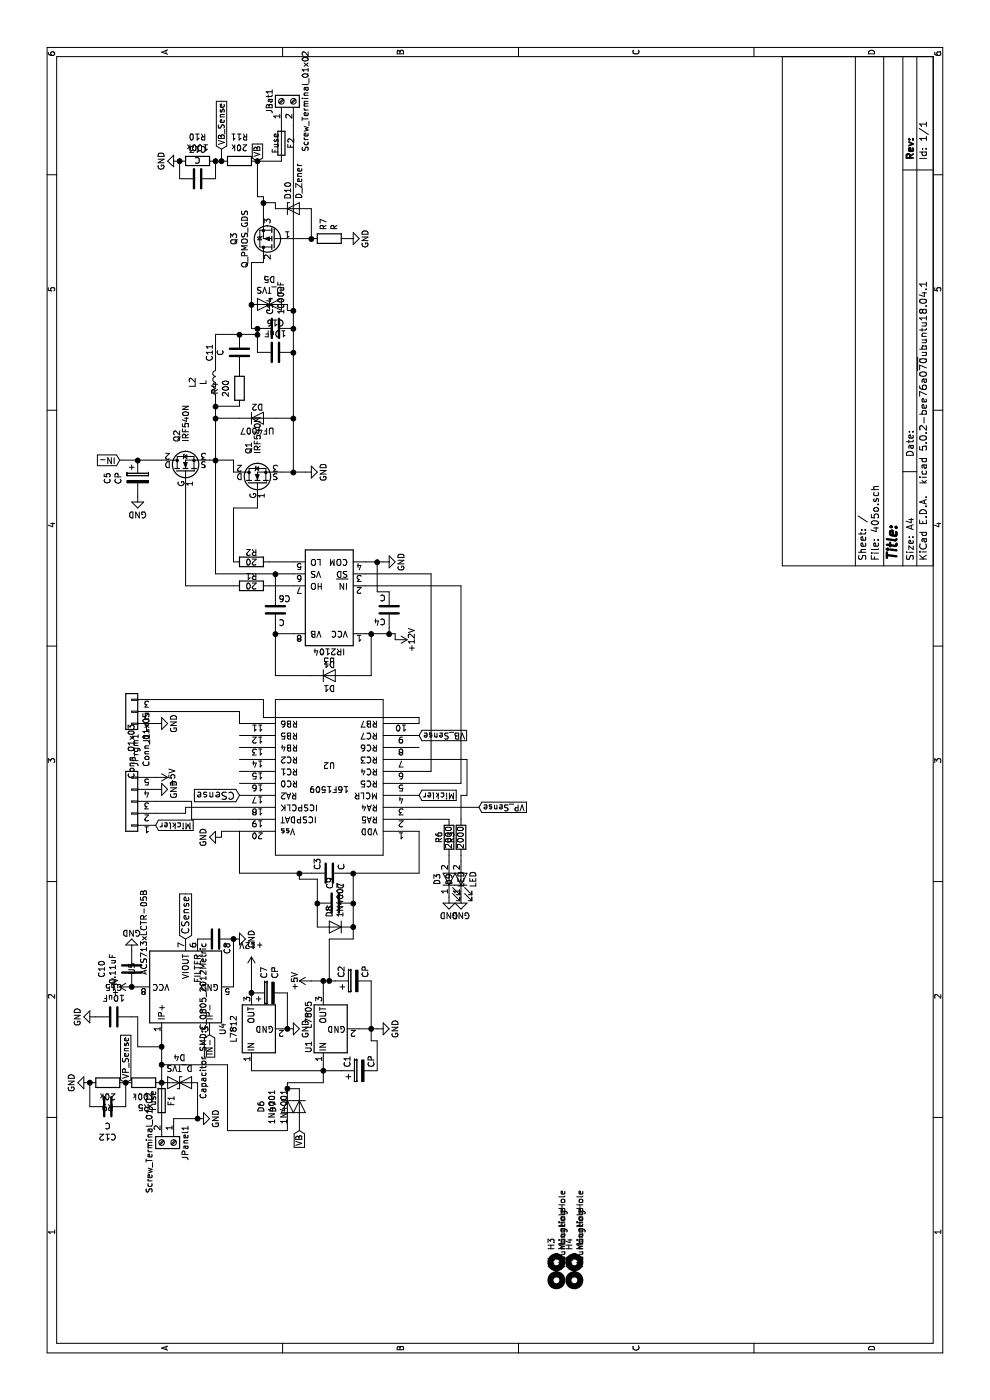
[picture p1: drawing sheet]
EESchema Schematic File Version 4
LIBS:405o-cache
EELAYER 26 0
EELAYER END
$Descr A4 11693 8268
encoding utf-8
Sheet 1 1
Title ""
Date ""
Rev ""
Comp ""
Comment1 ""
Comment2 ""
Comment3 ""
Comment4 ""
$EndDescr
$Comp
L 405o-rescue:L7805 U1
U 1 1
P 3100 2700
F 0 "U1" H 2950 2825 50  0000 C CNN
F 1 "L7805" H 3100 2825 50  0000 L CNN
F 2 "TO_SOT_Packages_THT:TO-220_Neutral123_Vertical" H 3125 2550 50  0001 L CIN
F 3 "" H 3100 2650 50  0001 C CNN
	1    3100 2700
	1    0    0    -1  
$EndComp
$Comp
L 405o-rescue:16F1508 U2
U 1 1
P 5200 2750
F 0 "U2" H 5200 2650 50  0000 C CNN
F 1 "16F1509" H 5200 2850 50  0000 C CNN
F 2 "Package_DIP:DIP-20_W7.62mm_Socket" H 5200 2750 50  0001 C CNN
F 3 "DOCUMENTATION" H 5200 2750 50  0001 C CNN
	1    5200 2750
	0    -1   -1   0   
$EndComp
$Comp
L 405o-rescue:GND #PWR02
U 1 1
P 3100 3150
F 0 "#PWR02" H 3100 2900 50  0001 C CNN
F 1 "GND" H 3100 3000 50  0000 C CNN
F 2 "" H 3100 3150 50  0001 C CNN
F 3 "" H 3100 3150 50  0001 C CNN
	1    3100 3150
	1    0    0    -1  
$EndComp
$Comp
L 405o-rescue:GND #PWR04
U 1 1
P 4700 1850
F 0 "#PWR04" H 4700 1600 50  0001 C CNN
F 1 "GND" H 4700 1700 50  0000 C CNN
F 2 "" H 4700 1850 50  0001 C CNN
F 3 "" H 4700 1850 50  0001 C CNN
	1    4700 1850
	-1   0    0    1   
$EndComp
Wire Wire Line
	4750 1850 4700 1850
Wire Wire Line
	3100 3000 3100 3100
$Comp
L 405o-rescue:CP C2
U 1 1
P 3500 2950
F 0 "C2" H 3525 3050 50  0000 L CNN
F 1 "CP" H 3525 2850 50  0000 L CNN
F 2 "Capacitor_THT:CP_Radial_D4.0mm_P1.50mm" H 3538 2800 50  0001 C CNN
F 3 "" H 3500 2950 50  0001 C CNN
	1    3500 2950
	1    0    0    -1  
$EndComp
$Comp
L 405o-rescue:CP C1
U 1 1
P 2750 3000
F 0 "C1" H 2775 3100 50  0000 L CNN
F 1 "CP" H 2775 2900 50  0000 L CNN
F 2 "Capacitor_THT:CP_Radial_D6.3mm_P2.50mm" H 2788 2850 50  0001 C CNN
F 3 "" H 2750 3000 50  0001 C CNN
	1    2750 3000
	1    0    0    -1  
$EndComp
Wire Wire Line
	3000 3100 3100 3100
Connection ~ 3100 3100
Wire Wire Line
	2750 3150 3000 3150
Wire Wire Line
	3000 3150 3000 3100
Wire Wire Line
	2750 2850 2750 2700
Wire Wire Line
	2650 2700 2750 2700
Wire Wire Line
	3400 2700 3500 2700
Wire Wire Line
	3500 2600 3500 2700
Connection ~ 2750 2700
$Comp
L 405o-rescue:C C3
U 1 1
P 4400 2750
F 0 "C3" H 4425 2850 50  0000 L CNN
F 1 "C" H 4425 2650 50  0000 L CNN
F 2 "Capacitor_SMD:C_0805_2012Metric" H 4438 2600 50  0001 C CNN
F 3 "" H 4400 2750 50  0001 C CNN
	1    4400 2750
	1    0    0    -1  
$EndComp
Wire Wire Line
	4400 2600 4400 2500
Wire Wire Line
	4400 2000 4750 2000
Wire Wire Line
	4400 2900 4400 2950
Wire Wire Line
	4400 3500 4750 3500
Wire Wire Line
	4400 2950 4150 2950
Wire Wire Line
	3850 2950 3850 2750
Wire Wire Line
	3850 2750 3500 2750
Connection ~ 3500 2750
Connection ~ 4400 2950
$Comp
L 405o-rescue:IR2104 U3
U 1 1
P 6700 2750
F 0 "U3" H 6700 3275 50  0000 C CNN
F 1 "IR2104" H 6700 3200 50  0000 C CNN
F 2 "Housings_DIP:DIP-8_W7.62mm_LongPads" H 6700 2300 50  0001 C CIN
F 3 "" H 6500 2200 50  0001 C CNN
	1    6700 2750
	0    -1   -1   0   
$EndComp
$Comp
L 405o-rescue:+12V #PWR06
U 1 1
P 6350 3300
F 0 "#PWR06" H 6350 3150 50  0001 C CNN
F 1 "+12V" H 6350 3440 50  0000 C CNN
F 2 "" H 6350 3300 50  0001 C CNN
F 3 "" H 6350 3300 50  0001 C CNN
	1    6350 3300
	-1   0    0    1   
$EndComp
Wire Wire Line
	6350 3300 6400 3300
Wire Wire Line
	6400 3300 6400 3250
$Comp
L 405o-rescue:GND #PWR07
U 1 1
P 7000 3200
F 0 "#PWR07" H 7000 2950 50  0001 C CNN
F 1 "GND" H 7000 3050 50  0000 C CNN
F 2 "" H 7000 3200 50  0001 C CNN
F 3 "" H 7000 3200 50  0001 C CNN
	1    7000 3200
	1    0    0    -1  
$EndComp
Wire Wire Line
	7000 3200 7000 3150
$Comp
L 405o-rescue:IRF540N Q2
U 1 1
P 7750 1550
F 0 "Q2" H 8000 1625 50  0000 L CNN
F 1 "IRF540N" H 8000 1550 50  0000 L CNN
F 2 "TO_SOT_Packages_THT:TO-220_Vertical" H 8000 1475 50  0001 L CIN
F 3 "" H 7750 1550 50  0001 L CNN
	1    7750 1550
	1    0    0    -1  
$EndComp
$Comp
L 405o-rescue:IRF540N Q1
U 1 1
P 7650 2150
F 0 "Q1" H 7900 2225 50  0000 L CNN
F 1 "IRF540N" H 7900 2150 50  0000 L CNN
F 2 "TO_SOT_Packages_THT:TO-220_Vertical" H 7900 2075 50  0001 L CIN
F 3 "" H 7650 2150 50  0001 L CNN
	1    7650 2150
	1    0    0    -1  
$EndComp
$Comp
L 405o-rescue:R R1
U 1 1
P 6800 2100
F 0 "R1" V 6880 2100 50  0000 C CNN
F 1 "20" V 6800 2100 50  0000 C CNN
F 2 "Resistor_THT:R_Axial_DIN0207_L6.3mm_D2.5mm_P7.62mm_Horizontal" V 6730 2100 50  0001 C CNN
F 3 "" H 6800 2100 50  0001 C CNN
	1    6800 2100
	1    0    0    -1  
$EndComp
$Comp
L 405o-rescue:R R2
U 1 1
P 7000 2100
F 0 "R2" V 7080 2100 50  0000 C CNN
F 1 "20" V 7000 2100 50  0000 C CNN
F 2 "Resistor_THT:R_Axial_DIN0207_L6.3mm_D2.5mm_P7.62mm_Horizontal" V 6930 2100 50  0001 C CNN
F 3 "" H 7000 2100 50  0001 C CNN
	1    7000 2100
	1    0    0    -1  
$EndComp
Wire Wire Line
	6800 2250 6800 2450
Wire Wire Line
	7000 2450 7000 2250
Wire Wire Line
	7000 1950 7450 1950
Wire Wire Line
	7450 1950 7450 2150
Wire Wire Line
	6800 1950 6800 1550
$Comp
L 405o-rescue:GND #PWR012
U 1 1
P 7750 2550
F 0 "#PWR012" H 7750 2300 50  0001 C CNN
F 1 "GND" H 7750 2400 50  0000 C CNN
F 2 "" H 7750 2550 50  0001 C CNN
F 3 "" H 7750 2550 50  0001 C CNN
	1    7750 2550
	1    0    0    -1  
$EndComp
Wire Wire Line
	7750 2550 7750 2450
Wire Wire Line
	5150 3500 5150 3850
Wire Wire Line
	5150 3850 6800 3850
Wire Wire Line
	6800 3850 6800 3050
Wire Wire Line
	5250 3500 5250 3600
Wire Wire Line
	5250 3600 6900 3600
Wire Wire Line
	6900 3600 6900 3050
Wire Wire Line
	7750 1950 7850 1950
Wire Wire Line
	7850 1950 7850 1800
Wire Wire Line
	6900 2450 6900 2300
Connection ~ 7850 1800
Connection ~ 7750 2450
$Comp
L 405o-rescue:C C6
U 1 1
P 6600 2300
F 0 "C6" H 6625 2400 50  0000 L CNN
F 1 "C" H 6625 2200 50  0000 L CNN
F 2 "Capacitors_THT:C_Disc_D3.8mm_W2.6mm_P2.50mm" H 6638 2150 50  0001 C CNN
F 3 "" H 6600 2300 50  0001 C CNN
	1    6600 2300
	0    1    1    0   
$EndComp
Wire Wire Line
	6400 2450 6400 2300
Wire Wire Line
	6050 2300 6400 2300
Wire Wire Line
	6750 2300 6900 2300
Connection ~ 6900 2300
$Comp
L 405o-rescue:D D1
U 1 1
P 6050 2750
F 0 "D1" H 6050 2850 50  0000 C CNN
F 1 "D1" H 6050 2650 50  0000 C CNN
F 2 "Diodes_THT:D_A-405_P7.62mm_Horizontal" H 6050 2750 50  0001 C CNN
F 3 "" H 6050 2750 50  0001 C CNN
	1    6050 2750
	0    1    1    0   
$EndComp
Wire Wire Line
	6400 3100 6050 3100
Wire Wire Line
	6050 3100 6050 2900
Connection ~ 6400 3100
Wire Wire Line
	6050 2600 6050 2300
Connection ~ 6400 2300
$Comp
L 405o-rescue:+5V #PWR03
U 1 1
P 3500 2600
F 0 "#PWR03" H 3500 2450 50  0001 C CNN
F 1 "+5V" H 3500 2740 50  0000 C CNN
F 2 "" H 3500 2600 50  0001 C CNN
F 3 "" H 3500 2600 50  0001 C CNN
	1    3500 2600
	1    0    0    -1  
$EndComp
Connection ~ 3500 2700
$Comp
L 405o-rescue:GND #PWR013
U 1 1
P 2350 1650
F 0 "#PWR013" H 2350 1400 50  0001 C CNN
F 1 "GND" H 2350 1500 50  0000 C CNN
F 2 "" H 2350 1650 50  0001 C CNN
F 3 "" H 2350 1650 50  0001 C CNN
	1    2350 1650
	1    0    0    -1  
$EndComp
Wire Wire Line
	4950 4000 4950 3500
$Comp
L 405o-rescue:C C4
U 1 1
P 6600 3250
F 0 "C4" H 6625 3350 50  0000 L CNN
F 1 "C" H 6625 3150 50  0000 L CNN
F 2 "Capacitor_SMD:C_0805_2012Metric" H 6638 3100 50  0001 C CNN
F 3 "" H 6600 3250 50  0001 C CNN
	1    6600 3250
	0    -1   -1   0   
$EndComp
Wire Wire Line
	6450 3250 6400 3250
Connection ~ 6400 3250
Wire Wire Line
	6750 3150 6750 3250
Wire Wire Line
	6750 3150 7000 3150
Connection ~ 7000 3150
$Comp
L 405o-rescue:D D2
U 1 1
P 8200 2150
F 0 "D2" H 8200 2250 50  0000 C CNN
F 1 "UF4007" H 8200 2050 50  0000 C CNN
F 2 "Diodes_THT:D_A-405_P7.62mm_Horizontal" H 8200 2150 50  0001 C CNN
F 3 "" H 8200 2150 50  0001 C CNN
	1    8200 2150
	0    1    1    0   
$EndComp
Wire Wire Line
	8200 2000 8200 1800
Connection ~ 8200 1800
Wire Wire Line
	8200 2300 8200 2450
Connection ~ 8200 2450
$Comp
L 405o-rescue:Screw_Terminal_01x02 JBat1
U 1 1
P 10850 2350
F 0 "JBat1" H 10850 2450 50  0000 C CNN
F 1 "Screw_Terminal_01x02" H 10850 2150 50  0000 C CNN
F 2 "TerminalBlock:TerminalBlock_bornier-2_P5.08mm" H 10850 2350 50  0001 C CNN
F 3 "" H 10850 2350 50  0001 C CNN
	1    10850 2350
	1    0    0    -1  
$EndComp
$Comp
L 405o-rescue:R R6
U 1 1
P 4700 3750
F 0 "R6" V 4780 3750 50  0000 C CNN
F 1 "2000" V 4700 3750 50  0000 C CNN
F 2 "Resistors_SMD:R_0805" V 4630 3750 50  0001 C CNN
F 3 "" H 4700 3750 50  0001 C CNN
	1    4700 3750
	0    -1   -1   0   
$EndComp
Wire Wire Line
	4850 3750 4850 3500
$Comp
L 405o-rescue:LED D3
U 1 1
P 4350 3750
F 0 "D3" H 4350 3850 50  0000 C CNN
F 1 "LED" H 4350 3650 50  0000 C CNN
F 2 "LED_THT:LED_D3.0mm" H 4350 3750 50  0001 C CNN
F 3 "" H 4350 3750 50  0001 C CNN
	1    4350 3750
	1    0    0    -1  
$EndComp
Wire Wire Line
	4550 3750 4500 3750
$Comp
L 405o-rescue:ACS712xLCTR-05B U5
U 1 1
P 3450 1550
F 0 "U5" H 3550 2000 50  0000 L CNN
F 1 "ACS713xLCTR-05B" H 3550 1900 50  0000 L CNN
F 2 "Housings_SOIC:SOIC-8-1EP_3.9x4.9mm_Pitch1.27mm" H 3550 1200 50  0001 L CIN
F 3 "" H 3450 1550 50  0001 C CNN
	1    3450 1550
	1    0    0    -1  
$EndComp
$Comp
L 405o-rescue:GND #PWR017
U 1 1
P 3850 1950
F 0 "#PWR017" H 3850 1700 50  0001 C CNN
F 1 "GND" H 3850 1800 50  0000 C CNN
F 2 "" H 3850 1950 50  0001 C CNN
F 3 "" H 3850 1950 50  0001 C CNN
	1    3850 1950
	1    0    0    -1  
$EndComp
Text GLabel 5050 2000 1    60   Input ~ 0
CSense
Text GLabel 3850 1550 2    60   Input ~ 0
CSense
$Comp
L 405o-rescue:C C8
U 1 1
P 3850 1800
F 0 "C8" H 3875 1900 50  0000 L CNN
F 1 "Capacitor_SMD:C_0805_2012Metric" H 3875 1700 50  0000 L CNN
F 2 "Capacitor_THT:C_Disc_D3.0mm_W1.6mm_P2.50mm" H 3888 1650 50  0001 C CNN
F 3 "" H 3850 1800 50  0001 C CNN
	1    3850 1800
	-1   0    0    1   
$EndComp
$Comp
L 405o-rescue:Fuse F1
U 1 1
P 2500 1350
F 0 "F1" V 2580 1350 50  0000 C CNN
F 1 "Fuse" V 2425 1350 50  0000 C CNN
F 2 "Fuse:Fuse_Littelfuse-LVR125" V 2430 1350 50  0001 C CNN
F 3 "" H 2500 1350 50  0001 C CNN
	1    2500 1350
	0    1    1    0   
$EndComp
Wire Wire Line
	3100 3100 3100 3150
Wire Wire Line
	2750 2700 2800 2700
Wire Wire Line
	3500 2750 3500 2800
Wire Wire Line
	4400 2950 4400 3500
Wire Wire Line
	7850 1800 7850 1750
Wire Wire Line
	7850 1800 8200 1800
Wire Wire Line
	7750 2450 7750 2350
Wire Wire Line
	6900 2300 6900 1800
Wire Wire Line
	6400 3100 6400 3050
Wire Wire Line
	6400 2300 6450 2300
Wire Wire Line
	3500 2700 3500 2750
Wire Wire Line
	6400 3250 6400 3100
Wire Wire Line
	7000 3150 7000 3050
$Comp
L 405o-rescue:C C9
U 1 1
P 4150 2800
F 0 "C9" H 4265 2846 50  0000 L CNN
F 1 "C" H 4265 2755 50  0000 L CNN
F 2 "Capacitor_THT:C_Disc_D3.0mm_W1.6mm_P2.50mm" H 4188 2650 50  0001 C CNN
F 3 "" H 4150 2800 50  0001 C CNN
	1    4150 2800
	1    0    0    -1  
$EndComp
Connection ~ 4150 2950
Wire Wire Line
	4150 2950 3950 2950
Wire Wire Line
	4150 2650 4350 2650
Wire Wire Line
	4350 2650 4350 2500
Wire Wire Line
	4350 2500 4400 2500
Connection ~ 4400 2500
Wire Wire Line
	4400 2500 4400 2000
Text GLabel 3050 1750 0    50   Input ~ 0
IN-
Text GLabel 7850 1000 1    50   Input ~ 0
IN-
$Comp
L 405o-rescue:C C10
U 1 1
P 3600 1100
F 0 "C10" V 3348 1100 50  0000 C CNN
F 1 "0.11uF" V 3439 1100 50  0000 C CNN
F 2 "Capacitor_SMD:C_0805_2012Metric" H 3638 950 50  0001 C CNN
F 3 "" H 3600 1100 50  0001 C CNN
	1    3600 1100
	0    1    1    0   
$EndComp
Wire Wire Line
	3450 1100 3450 1150
$Comp
L 405o-rescue:GND #PWR0101
U 1 1
P 3750 1100
F 0 "#PWR0101" H 3750 850 50  0001 C CNN
F 1 "GND" H 3750 950 50  0000 C CNN
F 2 "" H 3750 1100 50  0001 C CNN
F 3 "" H 3750 1100 50  0001 C CNN
	1    3750 1100
	0    -1   -1   0   
$EndComp
$Comp
L 405o-rescue:Fuse F2
U 1 1
P 10500 2350
F 0 "F2" V 10580 2350 50  0000 C CNN
F 1 "Fuse" V 10450 2350 50  0000 C CNN
F 2 "pm2120:Fuseholder5x20_horiz_SemiClosed_Casing10x25mm" V 10430 2350 50  0001 C CNN
F 3 "" H 10500 2350 50  0001 C CNN
	1    10500 2350
	0    1    1    0   
$EndComp
$Comp
L Regulator_Linear:L7812 U4
U 1 1
P 3100 2100
F 0 "U4" H 3100 2342 50  0000 C CNN
F 1 "L7812" H 3100 2251 50  0000 C CNN
F 2 "Package_TO_SOT_THT:TO-220-3_Vertical" H 3125 1950 50  0001 L CIN
F 3 "http://www.st.com/content/ccc/resource/technical/document/datasheet/41/4f/b3/b0/12/d4/47/88/CD00000444.pdf/files/CD00000444.pdf/jcr:content/translations/en.CD00000444.pdf" H 3100 2050 50  0001 C CNN
	1    3100 2100
	1    0    0    -1  
$EndComp
Wire Wire Line
	2750 2700 2750 2100
Wire Wire Line
	2750 2100 2800 2100
$Comp
L 405o-rescue:GND #PWR0102
U 1 1
P 3100 2400
F 0 "#PWR0102" H 3100 2150 50  0001 C CNN
F 1 "GND" H 3100 2250 50  0000 C CNN
F 2 "" H 3100 2400 50  0001 C CNN
F 3 "" H 3100 2400 50  0001 C CNN
	1    3100 2400
	1    0    0    -1  
$EndComp
$Comp
L 405o-rescue:+12V #PWR0103
U 1 1
P 3600 2100
F 0 "#PWR0103" H 3600 1950 50  0001 C CNN
F 1 "+12V" H 3600 2300 50  0000 C CNN
F 2 "" H 3600 2100 50  0001 C CNN
F 3 "" H 3600 2100 50  0001 C CNN
	1    3600 2100
	0    1    1    0   
$EndComp
$Comp
L 405o-rescue:CP C7
U 1 1
P 3400 2250
F 0 "C7" H 3518 2296 50  0000 L CNN
F 1 "CP" H 3518 2205 50  0000 L CNN
F 2 "Capacitor_THT:CP_Radial_D4.0mm_P1.50mm" H 3438 2100 50  0001 C CNN
F 3 "" H 3400 2250 50  0001 C CNN
	1    3400 2250
	1    0    0    -1  
$EndComp
Wire Wire Line
	3400 2400 3100 2400
Connection ~ 3100 2400
Wire Wire Line
	3400 2100 3600 2100
$Comp
L Device:L L2
U 1 1
P 8500 1800
F 0 "L2" V 8690 1800 50  0000 C CNN
F 1 "L" V 8599 1800 50  0000 C CNN
F 2 "pm2120:pm2120" H 8500 1800 50  0001 C CNN
F 3 "~" H 8500 1800 50  0001 C CNN
	1    8500 1800
	0    -1   -1   0   
$EndComp
$Comp
L Connector_Generic:Conn_01x05 JPrgm1
U 1 1
P 5000 1100
F 0 "JPrgm1" V 4966 812 50  0000 R CNN
F 1 "Conn_01x05" V 4875 812 50  0000 R CNN
F 2 "Connector_PinHeader_2.54mm:PinHeader_1x05_P2.54mm_Vertical" H 5000 1100 50  0001 C CNN
F 3 "~" H 5000 1100 50  0001 C CNN
	1    5000 1100
	0    -1   -1   0   
$EndComp
Text GLabel 5050 3500 3    50   Input ~ 0
Mickler
Text GLabel 4800 1300 3    50   Input ~ 0
Mickler
Wire Wire Line
	4950 2000 4950 1550
Wire Wire Line
	4950 1550 4900 1550
Wire Wire Line
	4900 1550 4900 1300
Wire Wire Line
	4850 2000 4850 1600
Wire Wire Line
	4850 1600 5000 1600
Wire Wire Line
	5000 1600 5000 1300
$Comp
L 405o-rescue:+5V #PWR0104
U 1 1
P 5200 1300
F 0 "#PWR0104" H 5200 1150 50  0001 C CNN
F 1 "+5V" H 5200 1440 50  0000 C CNN
F 2 "" H 5200 1300 50  0001 C CNN
F 3 "" H 5200 1300 50  0001 C CNN
	1    5200 1300
	-1   0    0    1   
$EndComp
$Comp
L Device:D_TVS D4
U 1 1
P 2650 1500
F 0 "D4" H 2650 1716 50  0000 C CNN
F 1 "D_TVS" H 2650 1625 50  0000 C CNN
F 2 "Diode_THT:D_DO-15_P15.24mm_Horizontal" H 2650 1500 50  0001 C CNN
F 3 "~" H 2650 1500 50  0001 C CNN
	1    2650 1500
	0    1    1    0   
$EndComp
$Comp
L 405o-rescue:R R5
U 1 1
P 2650 1200
F 0 "R5" V 2443 1200 50  0000 C CNN
F 1 "100k" V 2534 1200 50  0000 C CNN
F 2 "Resistor_THT:R_Axial_DIN0207_L6.3mm_D2.5mm_P7.62mm_Horizontal" V 2580 1200 50  0001 C CNN
F 3 "" H 2650 1200 50  0001 C CNN
	1    2650 1200
	1    0    0    -1  
$EndComp
$Comp
L 405o-rescue:R R9
U 1 1
P 2650 900
F 0 "R9" V 2443 900 50  0000 C CNN
F 1 "20k" V 2534 900 50  0000 C CNN
F 2 "Resistor_THT:R_Axial_DIN0207_L6.3mm_D2.5mm_P7.62mm_Horizontal" V 2580 900 50  0001 C CNN
F 3 "" H 2650 900 50  0001 C CNN
	1    2650 900 
	1    0    0    -1  
$EndComp
$Comp
L 405o-rescue:C C12
U 1 1
P 2450 900
F 0 "C12" V 2198 900 50  0000 C CNN
F 1 "C" V 2289 900 50  0000 C CNN
F 2 "Capacitor_SMD:C_0805_2012Metric" H 2488 750 50  0001 C CNN
F 3 "" H 2450 900 50  0001 C CNN
	1    2450 900 
	1    0    0    -1  
$EndComp
$Comp
L 405o-rescue:GND #PWR0105
U 1 1
P 2650 750
F 0 "#PWR0105" H 2650 500 50  0001 C CNN
F 1 "GND" H 2650 600 50  0000 C CNN
F 2 "" H 2650 750 50  0001 C CNN
F 3 "" H 2650 750 50  0001 C CNN
	1    2650 750 
	-1   0    0    1   
$EndComp
Wire Wire Line
	2650 750  2450 750 
Connection ~ 2650 750 
Wire Wire Line
	2450 1050 2650 1050
Connection ~ 2650 1050
Text GLabel 2650 1050 2    50   Input ~ 0
VP_Sense
Text GLabel 4950 4000 3    50   Input ~ 0
VP_Sense
Wire Wire Line
	2600 2400 2650 2400
Text GLabel 5550 3500 3    50   Input ~ 0
VB_Sense
$Comp
L Device:D_TVS D5
U 1 1
P 9150 2250
F 0 "D5" H 9150 2466 50  0000 C CNN
F 1 "D_TVS" H 9150 2375 50  0000 C CNN
F 2 "Diode_THT:D_DO-15_P15.24mm_Horizontal" H 9150 2250 50  0001 C CNN
F 3 "~" H 9150 2250 50  0001 C CNN
	1    9150 2250
	0    1    1    0   
$EndComp
$Comp
L 405o-rescue:R R11
U 1 1
P 10350 2000
F 0 "R11" V 10143 2000 50  0000 C CNN
F 1 "20k" V 10234 2000 50  0000 C CNN
F 2 "Resistor_THT:R_Axial_DIN0207_L6.3mm_D2.5mm_P7.62mm_Horizontal" V 10280 2000 50  0001 C CNN
F 3 "" H 10350 2000 50  0001 C CNN
	1    10350 2000
	-1   0    0    1   
$EndComp
$Comp
L 405o-rescue:R R10
U 1 1
P 10350 1650
F 0 "R10" V 10143 1650 50  0000 C CNN
F 1 "100k" V 10234 1650 50  0000 C CNN
F 2 "Resistor_THT:R_Axial_DIN0207_L6.3mm_D2.5mm_P7.62mm_Horizontal" V 10280 1650 50  0001 C CNN
F 3 "" H 10350 1650 50  0001 C CNN
	1    10350 1650
	-1   0    0    1   
$EndComp
Text GLabel 10450 1850 2    50   Input ~ 0
VB_Sense
Wire Wire Line
	10450 1850 10350 1850
Wire Wire Line
	10350 1800 10350 1850
Connection ~ 10350 1850
$Comp
L 405o-rescue:GND #PWR0106
U 1 1
P 10350 1500
F 0 "#PWR0106" H 10350 1250 50  0001 C CNN
F 1 "GND" H 10350 1350 50  0000 C CNN
F 2 "" H 10350 1500 50  0001 C CNN
F 3 "" H 10350 1500 50  0001 C CNN
	1    10350 1500
	-1   0    0    1   
$EndComp
$Comp
L 405o-rescue:C C13
U 1 1
P 10200 1650
F 0 "C13" V 9948 1650 50  0000 C CNN
F 1 "C" V 10039 1650 50  0000 C CNN
F 2 "Capacitor_SMD:C_0805_2012Metric" H 10238 1500 50  0001 C CNN
F 3 "" H 10200 1650 50  0001 C CNN
	1    10200 1650
	-1   0    0    1   
$EndComp
Wire Wire Line
	10200 1500 10350 1500
Connection ~ 10350 1500
Wire Wire Line
	10200 1800 10350 1800
Connection ~ 10350 1800
$Comp
L 405o-rescue:R R4
U 1 1
P 8450 2000
F 0 "R4" V 8243 2000 50  0000 C CNN
F 1 "200" V 8334 2000 50  0000 C CNN
F 2 "Resistor_THT:R_Axial_DIN0207_L6.3mm_D2.5mm_P7.62mm_Horizontal" V 8380 2000 50  0001 C CNN
F 3 "" H 8450 2000 50  0001 C CNN
	1    8450 2000
	0    1    1    0   
$EndComp
$Comp
L 405o-rescue:C C11
U 1 1
P 8750 2000
F 0 "C11" V 8498 2000 50  0000 C CNN
F 1 "C" V 8589 2000 50  0000 C CNN
F 2 "Capacitor_THT:C_Disc_D3.0mm_W2.0mm_P2.50mm" H 8788 1850 50  0001 C CNN
F 3 "" H 8750 2000 50  0001 C CNN
	1    8750 2000
	0    1    1    0   
$EndComp
Wire Wire Line
	8300 2000 8300 1800
Wire Wire Line
	8200 1800 8300 1800
Connection ~ 8300 1800
Wire Wire Line
	8300 1800 8350 1800
Wire Wire Line
	8650 1800 8900 1800
Wire Wire Line
	8900 1800 8900 2000
Wire Wire Line
	8900 2000 8900 2150
Wire Wire Line
	8900 2150 8950 2150
Connection ~ 8900 2000
$Comp
L 405o-rescue:C C14
U 1 1
P 8950 2300
F 0 "C14" H 9065 2346 50  0000 L CNN
F 1 "1000uF" H 9065 2255 50  0000 L CNN
F 2 "Capacitor_THT:CP_Radial_D10.0mm_P5.00mm" H 8988 2150 50  0001 C CNN
F 3 "" H 8950 2300 50  0001 C CNN
	1    8950 2300
	1    0    0    -1  
$EndComp
Wire Wire Line
	7750 2450 8200 2450
Text GLabel 10350 2150 2    50   Input ~ 0
VB
Text GLabel 2250 2500 0    50   Input ~ 0
VB
$Comp
L Diode:1N4001 D6
U 1 1
P 2450 2400
F 0 "D6" H 2450 2184 50  0000 C CNN
F 1 "1N4001" H 2450 2275 50  0000 C CNN
F 2 "Diode_THT:D_DO-41_SOD81_P10.16mm_Horizontal" H 2450 2225 50  0001 C CNN
F 3 "http://www.vishay.com/docs/88503/1n4001.pdf" H 2450 2400 50  0001 C CNN
	1    2450 2400
	-1   0    0    1   
$EndComp
$Comp
L Diode:1N4001 D7
U 1 1
P 2450 2500
F 0 "D7" H 2450 2284 50  0000 C CNN
F 1 "1N4001" H 2450 2375 50  0000 C CNN
F 2 "Diode_THT:D_DO-41_SOD81_P10.16mm_Horizontal" H 2450 2325 50  0001 C CNN
F 3 "http://www.vishay.com/docs/88503/1n4001.pdf" H 2450 2500 50  0001 C CNN
	1    2450 2500
	-1   0    0    1   
$EndComp
Wire Wire Line
	2300 2500 2250 2500
Wire Wire Line
	2250 2400 2300 2400
Wire Wire Line
	2600 2500 2600 2400
Connection ~ 2600 2400
Wire Wire Line
	8950 2100 8950 2150
Connection ~ 8950 2150
Wire Wire Line
	3100 3100 3500 3100
$Comp
L 405o-rescue:GND #PWR0108
U 1 1
P 4200 3750
F 0 "#PWR0108" H 4200 3500 50  0001 C CNN
F 1 "GND" H 4200 3600 50  0000 C CNN
F 2 "" H 4200 3750 50  0001 C CNN
F 3 "" H 4200 3750 50  0001 C CNN
	1    4200 3750
	0    1    1    0   
$EndComp
$Comp
L 405o-rescue:Screw_Terminal_01x02 JPanel1
U 1 1
P 2150 1450
F 0 "JPanel1" H 2150 1550 50  0000 C CNN
F 1 "Screw_Terminal_01x02" H 2150 1250 50  0000 C CNN
F 2 "TerminalBlock:TerminalBlock_bornier-2_P5.08mm" H 2150 1450 50  0001 C CNN
F 3 "" H 2150 1450 50  0001 C CNN
	1    2150 1450
	-1   0    0    1   
$EndComp
Wire Wire Line
	9150 2100 8950 2100
Wire Wire Line
	2350 1450 2350 1650
Connection ~ 2350 1650
Wire Wire Line
	2350 1650 2650 1650
Connection ~ 2650 1350
Wire Wire Line
	3450 1950 3850 1950
Connection ~ 3850 1950
Wire Wire Line
	9150 2400 9100 2400
Wire Wire Line
	9100 2400 9100 2450
Wire Wire Line
	9100 2450 8950 2450
Connection ~ 8950 2450
Wire Wire Line
	7850 1000 7850 1150
Wire Wire Line
	2650 1350 2800 1350
$Comp
L 405o-rescue:Conn_01x03 J1
U 1 1
P 5750 1100
F 0 "J1" V 5623 1280 50  0000 L CNN
F 1 "Conn_01x03" V 5750 1200 50  0000 L CNN
F 2 "Connector_PinHeader_2.54mm:PinHeader_1x03_P2.54mm_Vertical" H 5750 1100 50  0001 C CNN
F 3 "" H 5750 1100 50  0001 C CNN
	1    5750 1100
	0    -1   -1   0   
$EndComp
Wire Wire Line
	2250 2400 2250 1900
Wire Wire Line
	2250 1900 2800 1900
Wire Wire Line
	2800 1900 2800 1350
Connection ~ 2800 1350
$Comp
L 405o-rescue:+5V #PWR0110
U 1 1
P 3450 1100
F 0 "#PWR0110" H 3450 950 50  0001 C CNN
F 1 "+5V" H 3450 1240 50  0000 C CNN
F 2 "" H 3450 1100 50  0001 C CNN
F 3 "" H 3450 1100 50  0001 C CNN
	1    3450 1100
	1    0    0    -1  
$EndComp
Connection ~ 3450 1100
Wire Wire Line
	2650 2400 2650 2700
$Comp
L Diode:1N4007 D8
U 1 1
P 3950 2800
F 0 "D8" V 3996 2721 50  0000 R CNN
F 1 "1N4007" V 3905 2721 50  0000 R CNN
F 2 "Diode_THT:D_DO-41_SOD81_P10.16mm_Horizontal" H 3950 2625 50  0001 C CNN
F 3 "http://www.vishay.com/docs/88503/1n4001.pdf" H 3950 2800 50  0001 C CNN
	1    3950 2800
	0    -1   -1   0   
$EndComp
Connection ~ 3950 2950
Wire Wire Line
	3950 2950 3850 2950
Wire Wire Line
	3950 2650 4150 2650
Connection ~ 4150 2650
Wire Wire Line
	4750 1850 4750 2000
$Comp
L 405o-rescue:GND #PWR0111
U 1 1
P 5100 1300
F 0 "#PWR0111" H 5100 1050 50  0001 C CNN
F 1 "GND" H 5100 1150 50  0000 C CNN
F 2 "" H 5100 1300 50  0001 C CNN
F 3 "" H 5100 1300 50  0001 C CNN
	1    5100 1300
	1    0    0    -1  
$EndComp
$Comp
L Mechanical:MountingHole H1
U 1 1
P 1000 4650
F 0 "H1" H 1100 4696 50  0000 L CNN
F 1 "MountingHole" H 1100 4605 50  0000 L CNN
F 2 "MountingHole:MountingHole_3.2mm_M3" H 1000 4650 50  0001 C CNN
F 3 "~" H 1000 4650 50  0001 C CNN
	1    1000 4650
	1    0    0    -1  
$EndComp
$Comp
L Mechanical:MountingHole H2
U 1 1
P 1000 4800
F 0 "H2" H 1100 4846 50  0000 L CNN
F 1 "MountingHole" H 1100 4755 50  0000 L CNN
F 2 "MountingHole:MountingHole_3.2mm_M3" H 1000 4800 50  0001 C CNN
F 3 "~" H 1000 4800 50  0001 C CNN
	1    1000 4800
	1    0    0    -1  
$EndComp
$Comp
L Mechanical:MountingHole H4
U 1 1
P 1150 4800
F 0 "H4" H 1250 4846 50  0000 L CNN
F 1 "MountingHole" H 1250 4755 50  0000 L CNN
F 2 "MountingHole:MountingHole_3.2mm_M3" H 1150 4800 50  0001 C CNN
F 3 "~" H 1150 4800 50  0001 C CNN
	1    1150 4800
	1    0    0    -1  
$EndComp
$Comp
L Mechanical:MountingHole H3
U 1 1
P 1150 4650
F 0 "H3" H 1250 4696 50  0000 L CNN
F 1 "MountingHole" H 1250 4605 50  0000 L CNN
F 2 "MountingHole:MountingHole_3.2mm_M3" H 1150 4650 50  0001 C CNN
F 3 "~" H 1150 4650 50  0001 C CNN
	1    1150 4650
	1    0    0    -1  
$EndComp
Wire Wire Line
	8200 2450 8750 2450
Wire Wire Line
	9100 2450 10650 2450
Connection ~ 9100 2450
Wire Wire Line
	6800 1550 7550 1550
Wire Wire Line
	6900 1800 7850 1800
$Comp
L 405o-rescue:GND #PWR0107
U 1 1
P 5650 1300
F 0 "#PWR0107" H 5650 1050 50  0001 C CNN
F 1 "GND" H 5650 1150 50  0000 C CNN
F 2 "" H 5650 1300 50  0001 C CNN
F 3 "" H 5650 1300 50  0001 C CNN
	1    5650 1300
	1    0    0    -1  
$EndComp
Wire Wire Line
	5750 1300 5750 2000
Wire Wire Line
	5750 2000 5650 2000
Wire Wire Line
	5850 1300 5850 2200
Wire Wire Line
	5850 2200 5700 2200
Wire Wire Line
	5700 2200 5700 3500
Wire Wire Line
	5700 3500 5650 3500
Connection ~ 3400 2100
$Comp
L 405o-rescue:CP C5
U 1 1
P 7700 1150
F 0 "C5" V 7445 1150 50  0000 C CNN
F 1 "CP" V 7536 1150 50  0000 C CNN
F 2 "Capacitor_THT:CP_Radial_D10.0mm_P5.00mm" H 7738 1000 50  0001 C CNN
F 3 "" H 7700 1150 50  0001 C CNN
	1    7700 1150
	0    1    1    0   
$EndComp
Connection ~ 7850 1150
Wire Wire Line
	7850 1150 7850 1350
$Comp
L 405o-rescue:GND #PWR0109
U 1 1
P 7550 1150
F 0 "#PWR0109" H 7550 900 50  0001 C CNN
F 1 "GND" H 7550 1000 50  0000 C CNN
F 2 "" H 7550 1150 50  0001 C CNN
F 3 "" H 7550 1150 50  0001 C CNN
	1    7550 1150
	0    1    1    0   
$EndComp
$Comp
L 405o-rescue:R R3
U 1 1
P 4700 3850
F 0 "R3" V 4780 3850 50  0000 C CNN
F 1 "2000" V 4700 3850 50  0000 C CNN
F 2 "Resistor_SMD:R_0805_2012Metric" V 4630 3850 50  0001 C CNN
F 3 "" H 4700 3850 50  0001 C CNN
	1    4700 3850
	0    -1   -1   0   
$EndComp
$Comp
L 405o-rescue:LED D9
U 1 1
P 4350 3850
F 0 "D9" H 4350 3950 50  0000 C CNN
F 1 "LED" H 4350 3750 50  0000 C CNN
F 2 "LED_THT:LED_D3.0mm" H 4350 3850 50  0001 C CNN
F 3 "" H 4350 3850 50  0001 C CNN
	1    4350 3850
	1    0    0    -1  
$EndComp
$Comp
L 405o-rescue:GND #PWR0112
U 1 1
P 4200 3850
F 0 "#PWR0112" H 4200 3600 50  0001 C CNN
F 1 "GND" H 4200 3700 50  0000 C CNN
F 2 "" H 4200 3850 50  0001 C CNN
F 3 "" H 4200 3850 50  0001 C CNN
	1    4200 3850
	0    1    1    0   
$EndComp
Wire Wire Line
	4500 3850 4550 3850
Wire Wire Line
	2800 1350 2950 1350
Wire Wire Line
	4850 3850 5050 3850
Wire Wire Line
	5050 3850 5050 3900
Wire Wire Line
	5050 3900 5350 3900
Wire Wire Line
	5350 3900 5350 3500
$Comp
L 405o-rescue:C C15
U 1 1
P 3200 950
F 0 "C15" V 2948 950 50  0000 C CNN
F 1 "10uF" V 3039 950 50  0000 C CNN
F 2 "Capacitor_THT:CP_Radial_D4.0mm_P2.00mm" H 3238 800 50  0001 C CNN
F 3 "" H 3200 950 50  0001 C CNN
	1    3200 950 
	-1   0    0    1   
$EndComp
$Comp
L 405o-rescue:GND #PWR0113
U 1 1
P 3200 800
F 0 "#PWR0113" H 3200 550 50  0001 C CNN
F 1 "GND" H 3200 650 50  0000 C CNN
F 2 "" H 3200 800 50  0001 C CNN
F 3 "" H 3200 800 50  0001 C CNN
	1    3200 800 
	-1   0    0    1   
$EndComp
Wire Wire Line
	2950 1350 2950 1150
Wire Wire Line
	2950 1150 3200 1150
Wire Wire Line
	3200 1150 3200 1100
Connection ~ 2950 1350
Wire Wire Line
	2950 1350 3050 1350
$Comp
L 405o-rescue:C C16
U 1 1
P 8750 2300
F 0 "C16" V 8498 2300 50  0000 C CNN
F 1 "10uF" V 8589 2300 50  0000 C CNN
F 2 "Capacitor_THT:CP_Radial_D4.0mm_P2.00mm" H 8788 2150 50  0001 C CNN
F 3 "" H 8750 2300 50  0001 C CNN
	1    8750 2300
	-1   0    0    1   
$EndComp
Connection ~ 8750 2450
Wire Wire Line
	8750 2450 8950 2450
Wire Wire Line
	8750 2150 8900 2150
Connection ~ 8900 2150
Connection ~ 9150 2100
Wire Wire Line
	9500 2100 9500 2200
Wire Wire Line
	9150 2100 9500 2100
Wire Wire Line
	10050 2200 10050 2150
$Comp
L 405o-rescue:GND #PWR0114
U 1 1
P 9700 2900
F 0 "#PWR0114" H 9700 2650 50  0001 C CNN
F 1 "GND" H 9700 2750 50  0000 C CNN
F 2 "" H 9700 2900 50  0001 C CNN
F 3 "" H 9700 2900 50  0001 C CNN
	1    9700 2900
	1    0    0    -1  
$EndComp
$Comp
L Device:Q_PMOS_GDS Q3
U 1 1
P 9700 2300
F 0 "Q3" V 10043 2300 50  0000 C CNN
F 1 "Q_PMOS_GDS" V 9952 2300 50  0000 C CNN
F 2 "Package_TO_SOT_THT:TO-220-3_Vertical" H 9900 2400 50  0001 C CNN
F 3 "~" H 9700 2300 50  0001 C CNN
	1    9700 2300
	0    -1   -1   0   
$EndComp
Wire Wire Line
	9700 2500 9700 2600
$Comp
L 405o-rescue:R R7
U 1 1
P 9700 2750
F 0 "R7" H 9630 2704 50  0000 R CNN
F 1 "R" H 9630 2795 50  0000 R CNN
F 2 "Resistor_THT:R_Axial_DIN0207_L6.3mm_D2.5mm_P10.16mm_Horizontal" V 9630 2750 50  0001 C CNN
F 3 "" H 9700 2750 50  0001 C CNN
	1    9700 2750
	-1   0    0    1   
$EndComp
Connection ~ 9700 2600
Wire Wire Line
	9700 2600 9950 2600
Wire Wire Line
	10000 2200 10050 2200
Wire Wire Line
	9900 2200 10000 2200
Connection ~ 10000 2200
Wire Wire Line
	10000 2300 10000 2200
Wire Wire Line
	9950 2300 10000 2300
$Comp
L Device:D_Zener D10
U 1 1
P 9950 2450
F 0 "D10" V 9904 2529 50  0000 L CNN
F 1 "D_Zener" V 9995 2529 50  0000 L CNN
F 2 "Diode_THT:D_A-405_P7.62mm_Horizontal" H 9950 2450 50  0001 C CNN
F 3 "~" H 9950 2450 50  0001 C CNN
	1    9950 2450
	0    1    1    0   
$EndComp
Wire Wire Line
	10350 2350 10350 2150
Wire Wire Line
	10350 2150 10050 2150
Connection ~ 10350 2150
$EndSCHEMATC
